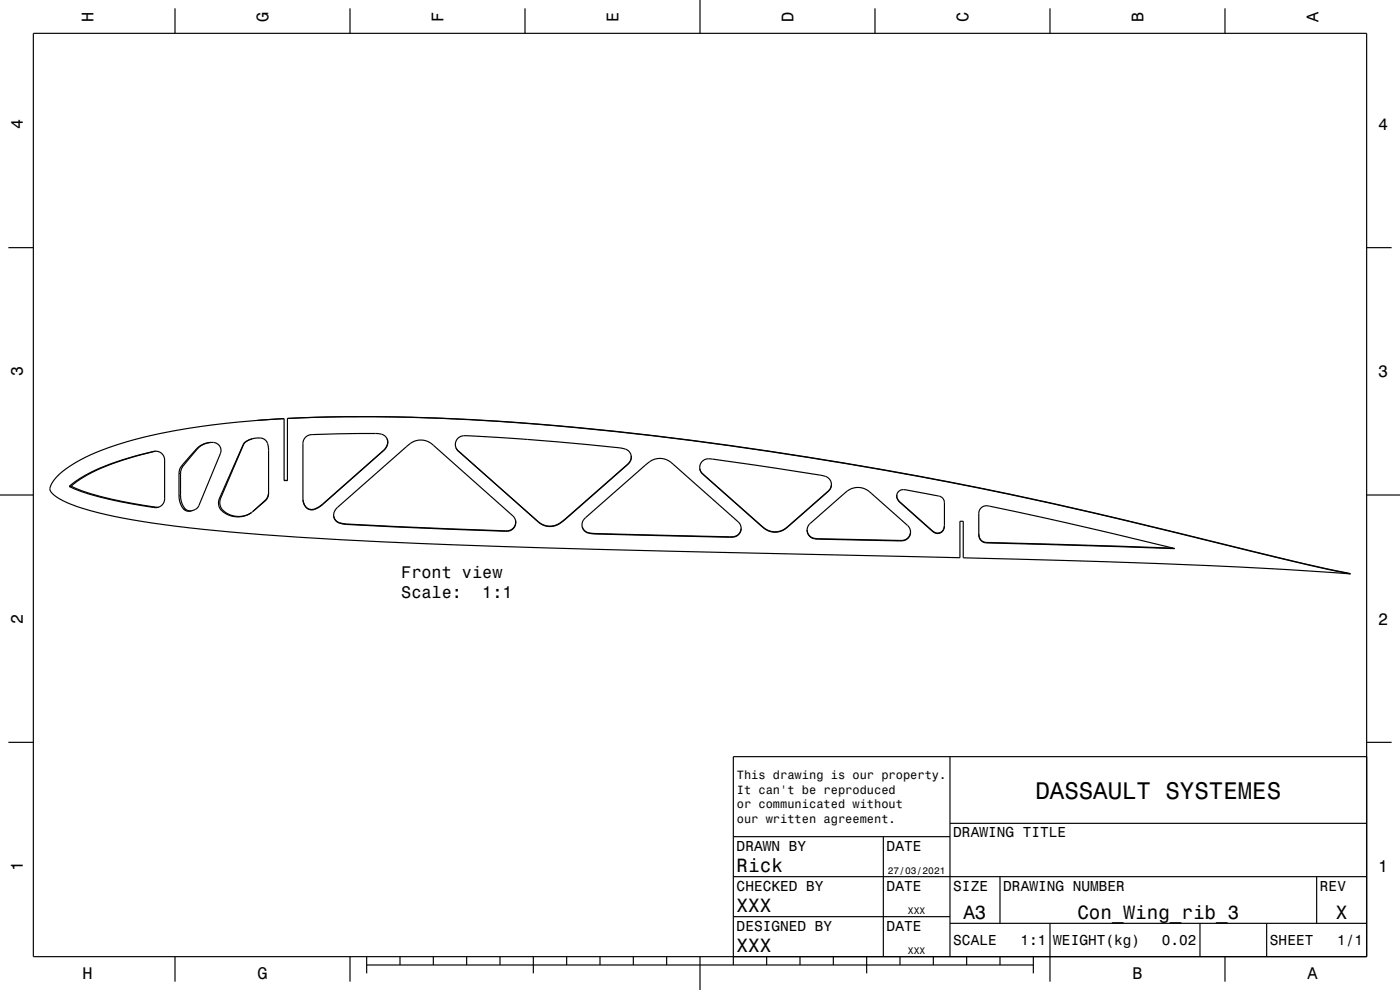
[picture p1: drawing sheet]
<svg xmlns="http://www.w3.org/2000/svg" width="420mm" height="297mm" viewBox="0 0 420 297" stroke-linecap="round" stroke-linejoin="round" font-family="sans-serif">
<g fill="none" stroke="#000" stroke-width=".35">
<path d="M10 10h400v277h-400zM52.5 2.5v7.5M105 2.5v7.5M157.5 2.5v7.5M210 0v10M262.5 2.5v7.5M315 2.5v7.5M367.5 2.5v7.5M2.5 74.3h7.5M410 74.3h7.5M46.7 135.4a74 74 0 0 0-22.3 8.2l-3 2.2M59 134.7a5.3 5.3 0 0 1 6.5-1.4 2.37 2.37 0 0 1 .6 2.7l-6.4 15.7a3.2 3.2 0 0 1-4.6 1.1l-.9-1.5-.4-1.7-.1-7.6a6.6 6.6 0 0 1 2.1-3.8z"/>
<path d="M63.2 132.7a7.8 7.8 0 0 0-5.3 3.5l-2.4 2.9a4.8 4.8 0 0 0-1.3 3v6.6a4.4 4.4 0 0 0 2.4 4.5l.8 .1M75.6 131.7l-1.8 .8-.8 .8-7.2 16.2a3.5 3.5 0 0 0 2 4.6 7.2 7.2 0 0 0 7.6-.3M75.6 131.7l.7-.2a3 3 0 0 1 4.2 2.9l.1 13.6a5.2 5.2 0 0 1-2.4 3.4l-2.3 2M75.6 131.7l-1.6 .7-.9 .9-6.9 16.1a3.7 3.7 0 0 0 2.8 5 6.9 6.9 0 0 0 6.4-.6M77.1 126.1a182 182 0 0 0-42.9 7.6 41.3 41.3 0 0 0-17.6 9.8l-1.1 1.6-.5 1.4M85.2 125.6l-8.1 .5M86.2 125.5v18.7h-1v-18.6l-8.1 .5M86.2 125.5a625.7 625.7 0 0 1 98.6 3.9 1245.3 1245.3 0 0 1 167.9 30.3l34.4 8.4 18 4.1M86.2 125.5a627.1 627.1 0 0 1 98.5 4 1247.6 1247.6 0 0 1 168.2 30.4l39.4 9.5 12.8 2.8M91.6 131.3l.8-.6 .9-.3 19.4-.4a2.98 2.98 0 0 1 3.6 3l-.3 1-.7 1-18.5 16.4a4.4 4.4 0 0 1-4.4 1.3 3.4 3.4 0 0 1-1.5-3v-16.7l.2-.9zM116.1 131.6a3.1 3.1 0 0 1-1 3.5l-18.3 16.1a4.4 4.4 0 0 1-4.4 1.4 3.1 3.1 0 0 1-1.5-2.6M136.8 134.4l.7 .8 24 21.3a5.7 5.7 0 0 0 8-.8l19-16.6 .7-1 .2-1.3"/>
<path d="M137.3 131.6a5.7 5.7 0 0 1 4.7-.8l25.4 1.8 18.3 1.7a3.4 3.4 0 0 1 3.7 2.7l-.2 1.2-.7 1-19.2 16.8a5.6 5.6 0 0 1-7.8 .6l-24-21.3a2.64 2.64 0 0 1-.2-3.7zM210.6 138.5l1.2-.8h1.7l32.7 4.9a2.87 2.87 0 0 1 2.9 4l-.7 .9-11.7 10.3a5.6 5.6 0 0 1-8.4-.1l-17.5-15.5a2.64 2.64 0 0 1-.2-3.7zM0 148.5h10M15 146.5a4.6 4.6 0 0 0 3.1 3.3 64.6 64.6 0 0 0 18.8 5.6 426.1 426.1 0 0 0 52.8 5.8 2842.7 2842.7 0 0 0 110.8 4.1l87.5 2v-10.9h1v10.9a2178.7 2178.7 0 0 1 115.8 4.8l.3 .1M15 146.5h.1M20.8 145.9a44.4 44.4 0 0 1 15.6-7.9l9.5-2.5a2.69 2.69 0 0 1 3.5 2.5v11.6a2.68 2.68 0 0 1-3.3 2.6 111.9 111.9 0 0 1-23.8-5.5l-1.5-.7M20.8 145.9v.1M21.4 145.9a84.9 84.9 0 0 0 21.4 5.6l4.7 .7M21.4 145.9l-.6 .1M21.4 145.8v.1M21.4 145.8l-.6 .1M57.2 153.3h-.1"/>
<path d="M75.9 153.4l-.5 .4M80.6 147.9a5.4 5.4 0 0 1-2.3 3.3l-2.4 2.2M85.2 144.1h1M100.1 154.8a3.6 3.6 0 0 0 3.9 2.4l47.6 2.1a2.69 2.69 0 0 0 3.1-3.2M101.1 152.4l20.9-18.5a5.5 5.5 0 0 1 8-.3l23.8 21.2a2.67 2.67 0 0 1 .7 3.1 2.67 2.67 0 0 1-2.9 1.5l-47.6-2.1a3.5 3.5 0 0 1-3.9-2.5l.2-1.2zM174.7 158a3.6 3.6 0 0 0 4 2.1l38.8 .9a4.5 4.5 0 0 0 4.5-1.3l.3-1.2M175.5 155.5l18-15.9a5.6 5.6 0 0 1 8.4-.3l19.6 17.3a2.75 2.75 0 0 1 .4 3.3 2.75 2.75 0 0 1-3.2 1.3l-39.4-1a4.2 4.2 0 0 1-4.5-1.9l-.1-1.4zM209.9 140.6l.9 1.5 17.5 15.5a5.6 5.6 0 0 0 8.4 .1l11.9-10.5 .6-.9 .2-.8M242.1 159a2.95 2.95 0 0 0 3.5 2.6l24.3 .5a2.77 2.77 0 0 0 3.3-2.4M242.9 157.2l10.2-9a5.5 5.5 0 0 1 8.3-.2l10.9 9.6a2.74 2.74 0 0 1 .5 3.4 2.74 2.74 0 0 1-3.2 1.3l-23.7-.5a2.9 2.9 0 0 1-3-.9 2.9 2.9 0 0 1-.5-3zM269 148.5l.1 .9 .7 1 9.7 8.7a2.1 2.1 0 0 0 2.4 .7 2.1 2.1 0 0 0 1.4-2M269.7 147.4a5.1 5.1 0 0 1 4-.1l5.9 1.1a4.1 4.1 0 0 1 3.6 1.7l.1 7.6a2.12 2.12 0 0 1-1.3 2.2 2.12 2.12 0 0 1-2.5-.7l-9.5-8.5a2.16 2.16 0 0 1-.3-3.3z"/>
<path d="M294.3 152.4l.9-.5 1.2-.1a1330.3 1330.3 0 0 1 56 12.8l-56.4-1.7a2.48 2.48 0 0 1-2.4-3l.1-6.2zM410 148.5h10M293.6 160.2a2.37 2.37 0 0 0 2.4 2.5l55.9 1.7M352.2 164.5l.1 .1M2.5 222.7h7.5M285 227v60M410 222.7h7.5M410 227h-190v62.5M220 251h65M265 251v36M285 247h125M220 275h65"/>
<path d="M220 263h190M285 277h125M300 263v14M315 277v17.5M360 277v10M380 277v10M395 263v14M52.5 287v7.5M105 287v7.5M110 289.5h200M110 287v5M120 287v2.5"/>
<path d="M130 287v2.5M140 287v2.5M150 287v2.5M160 287v5M170 287v2.5M180 287v2.5M190 287v2.5M200 287v2.5M210 287v10M230 287v2.5M240 287v2.5M250 287v2.5"/>
<path d="M260 287v5M270 287v2.5M280 287v2.5M290 287v2.5M300 287v2.5M310 287v5M367.5 287v7.5"/>
</g>
<g fill="none" stroke="#000" stroke-width=".3">
<path d="M46.4 135.4l-.5 .1M54.5 139.8h.4M59 134.7h.2M62.9 132.8h-.2M73 133.4h-.1M73.7 132.5h.1M115.1 135.1v.1M116.2 133.4v.1M137.5 135.2v.1M188.3 139.3v.1M189.1 138.3v.1M46.6 152.1l-.5 .1"/>
<path d="M47.2 152.2l-.5 .1M53.7 142l.5 .1M54.2 148.7h-.5M55.4 152.5l-.5 .1M55.7 152.8l-.5 .1M66.2 149.4l-.4 .1M66.8 153l-.4 .1M79.6 150v.3M91.7 152h.1M94.4 152.7v.1M96.8 151.2v.2M101.8 156.8v.1"/>
<path d="M104 157.2v.1M151.6 159.3v.1M152.1 159.3l.1 .1M161.5 156.5v.1M161.6 156.6v.1M167.9 156.9v.2M169.9 155.4v.2M176.6 159.8v.1M210.8 142.1v.1M228.3 157.6v.1M229.3 158.4v.2M235.8 158.4v.2"/>
<path d="M236.7 157.7v.1M248.4 147.4v.1M248.8 146.9v.1M269.1 149.4v.1M270 150.6v.1M279.5 159.1v.1M280.3 159.6v.2M283.1 158.8v.1M178.5 160.1v.1M218.9 161v.2M220 161v.1M244.4 161.5l-.1 .1"/>
<path d="M245.6 161.6v.1M269.9 162.1v.2M270.7 162.1v.1M293.7 160.8v.1M295.6 162.7v.1M296 162.7v.2M404.5 171.9l.3 .2"/>
</g>
<text font-size="7.2" x="310.6" y="239.6">DASSAULT SYSTEMES</text>
<g font-size="5.8">
<text x="221" y="261.6">Rick</text>
<text x="221" y="273.6">XXX</text>
<text x="289" y="275.6">A3</text>
<text x="323.2" y="275.6">Con_Wing_rib_3</text>
<text x="400.8" y="275.6">X</text>
<text x="221" y="285.6">XXX</text>
</g>
<g font-size="5">
<text x="28.1" y="6.5" transform="rotate(-90 28.1 6.5)">H</text>
<text x="80.6" y="6.5" transform="rotate(-90 80.6 6.5)">G</text>
<text x="133.1" y="6.5" transform="rotate(-90 133.1 6.5)">F</text>
<text x="185.6" y="6.5" transform="rotate(-90 185.6 6.5)">E</text>
<text x="238.1" y="6.5" transform="rotate(-90 238.1 6.5)">D</text>
<text x="290.6" y="6.5" transform="rotate(-90 290.6 6.5)">C</text>
<text x="343.1" y="6.5" transform="rotate(-90 343.1 6.5)">B</text>
<text x="395.6" y="6.5" transform="rotate(-90 395.6 6.5)">A</text>
<text x="6.8" y="38.7" transform="rotate(-90 6.8 38.7)">4</text>
<text x="413.5" y="39">4</text>
<text x="6.8" y="112.9" transform="rotate(-90 6.8 112.9)">3</text>
<text x="413.5" y="113.2">3</text>
<text x="120.4" y="173.4">Front view</text>
<text x="120.4" y="179.4">Scale:</text>
<text x="144.7" y="179.4">1:1</text>
<text x="6.8" y="187.1" transform="rotate(-90 6.8 187.1)">2</text>
<text x="413.5" y="187.4">2</text>
<text x="6.8" y="261.3" transform="rotate(-90 6.8 261.3)">1</text>
<text x="413.5" y="261.6">1</text>
<text x="24.7" y="293.8">H</text>
<text x="77.2" y="293.8">G</text>
<text x="339.7" y="293.8">B</text>
<text x="392.2" y="293.8">A</text>
</g>
<g font-size="4.3">
<text x="286" y="251.2">DRAWING TITLE</text>
<text x="221" y="255.2">DRAWN BY</text>
<text x="266" y="255.2">DATE</text>
<text x="221" y="267.2">CHECKED BY</text>
<text x="266" y="267.2">DATE</text>
<text x="286" y="267.2">SIZE</text>
<text x="301" y="267.2">DRAWING NUMBER</text>
<text x="396" y="267.2">REV</text>
<text x="221" y="279.2">DESIGNED BY</text>
<text x="266" y="279.2">DATE</text>
<text x="286" y="283.6">SCALE</text>
<text x="306.2" y="283.6">1:1</text>
<text x="316" y="283.6">WEIGHT(kg)</text>
<text x="348.6" y="283.6">0.02</text>
<text x="381" y="283.6">SHEET</text>
<text x="401.2" y="283.6">1/1</text>
</g>
<g font-size="3.6">
<text x="221.1" y="233.8">This drawing is our property.</text>
<text x="221.1" y="238.1">It can't be reproduced</text>
<text x="221.1" y="242.5">or communicated without</text>
<text x="221.1" y="246.8">our written agreement.</text>
</g>
<g font-size="2.9">
<text x="266.3" y="262.3">27/03/2021</text>
<text x="272.4" y="274.3">XXX</text>
<text x="272.4" y="286.3">XXX</text>
</g>
</svg>
